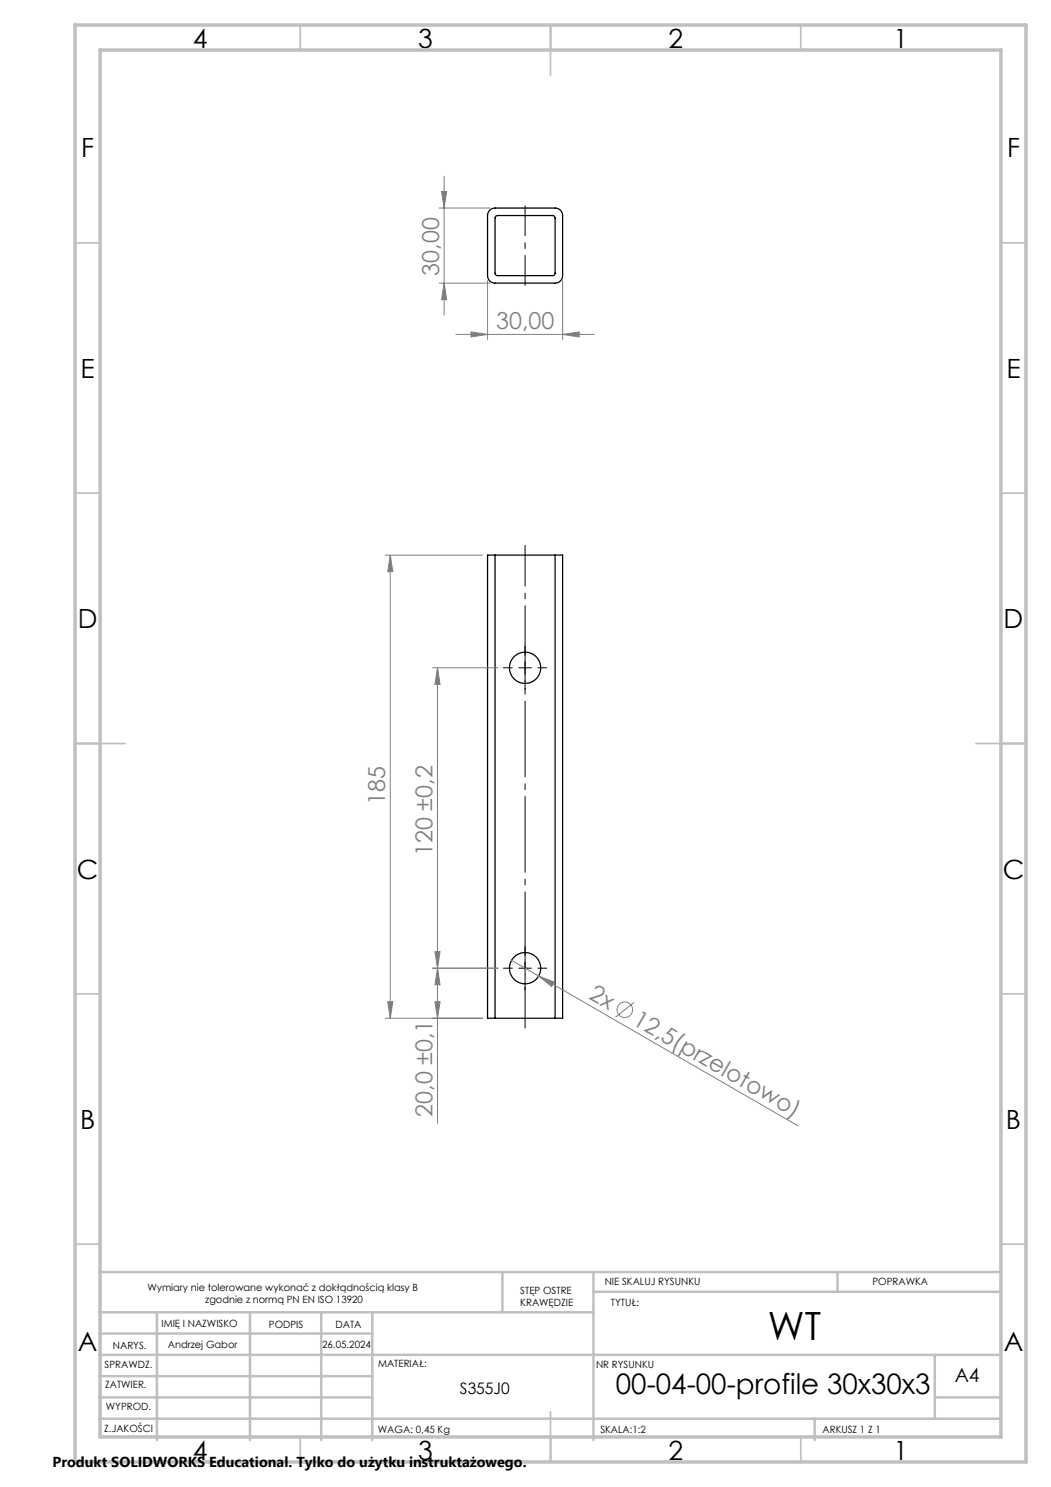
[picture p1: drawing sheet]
<svg xmlns="http://www.w3.org/2000/svg" width="210mm" height="297mm" viewBox="0 0 210 297" stroke-linecap="round" stroke-linejoin="round" font-family="sans-serif">
<g fill="none" stroke="#000" stroke-width=".25">
<path d="M97.9 42l.4-.3 .6-.1h12a1.5 1.5 0 0 1 1.5 1.5v12a1.5 1.5 0 0 1-1.5 1.5h-12a1.5 1.5 0 0 1-1.5-1.5v-12l.1-.6zM99.1 43.2l.3-.1h11l.4 .1 .1 .4v11l-.1 .3-.4 .2h-11l-.3-.2-.2-.3v-11zM98.9 110.9h-1.5v92.5h1.5M98.9 110.9v92.5M98.9 110.9h12M110.9 110.9h1.5v92.5h-1.5M110.9 110.9v92.5M98.9 203.4h12"/>
<circle cx="104.9" cy="133.4" r="3.1"/>
<circle cx="104.9" cy="193.4" r="3.1"/>
</g>
<g fill="none" stroke="#808080" stroke-width=".2">
<path d="M88.2 38.2h1l-.5 3.4zM88.7 35.2v27.7M87.7 41.6h10.2M87.7 56.6h10.2M88.7 56.6l.5 3.3h-1zM97.4 56.1v11.7M112.4 56.1v11.7M91.1 66.8h27.7M94.1 66.3l3.3 .5-3.3 .5zM112.4 66.8l3.3-.5v1zM77 110.9h19.4M78 110.9v92.5"/>
<path d="M78 110.9l.5 3.3h-1zM86.4 133.4h13.1M87.4 133.4l.5 3.3h-1zM87.4 133.4v91M86.4 193.4h13.1M86.9 190.1h1l-.5 3.3zM87.4 193.4l.5 3.3h-1zM102.2 191.8l57.2 33M107.6 194.9l3.1 1.3-.5 .8zM77 203.4h19.4M77.5 200.1h1l-.5 3.3zM86.9 200.1h1l-.5 3.3z"/>
<path d="M126.7 200.2l-3.7 3"/>
<circle cx="124.8" cy="201.7" r="1.56"/>
</g>
<path d="M104.9 41.1v16" fill="none" stroke="#000" stroke-width=".2" stroke-dasharray="15.2 1.3 1.3 1.3" stroke-dashoffset="9.1" stroke-linecap="butt"/>
<path d="M104.9 108.9v96.5" fill="none" stroke="#000" stroke-width=".2" stroke-dasharray="15.2 1.3 1.3 1.3" stroke-dashoffset="7" stroke-linecap="butt"/>
<path d="M102.4 133.4h-1.9M104.9 130.9v-1.9M104.9 135.9v1.9M107.4 133.4h1.9M102.4 193.4h-1.9M104.9 190.9v-1.9M104.9 195.9v1.9M107.4 193.4h1.9" fill="none" stroke="#000" stroke-width=".2" stroke-dasharray="15.2 1.3 1.3 1.3" stroke-linecap="butt"/>
<path d="M103.7 133.4h2.5M104.9 132.1v2.5M103.7 193.4h2.5M104.9 192.1v2.5" fill="none" stroke="#000" stroke-width=".2"/>
<path d="M19.8 254.1h180" fill="none" stroke="#c0c0c0" stroke-width=".2"/>
<g fill="none" stroke="#c0c0c0" stroke-width=".35">
<path d="M60 5v5M110 5v10M160 5v5M15 48.5h5M200 48.5h5M15 98.5h5M200 98.5h5M15 148.5h10M195 148.5h10M15 198.5h5M200 198.5h5M15 248.5h5"/>
<path d="M200 248.5h5M60 287v5M110 282v10M160 287v5"/>
</g>
<g fill="none" stroke="#c0c0c0" stroke-width=".5">
<path d="M20 231.8v55.2M19.8 254.1h180M100.4 254.1v8M118.6 254.1v33.5M118.6 258h81.2M167.3 254.1v3.9M19.8 266.4h54.6M19.8 262.1h98.8M19.8 279.1h54.6M19.8 274.9h54.6M19.8 270.6h180M31.3 262.1v25.5"/>
<path d="M50 262.1v25.5M64.2 262.1v25.5M74.4 262.1v25.5M186.8 279.1h13M186.8 270.6v12.8M19.8 283.4h180M162.8 283.4v4.2"/>
</g>
<path d="M15 5h190v287h-190zM20 10h180v277h-180z" fill="none" stroke="#c0c0c0" stroke-width=".7"/>
<g fill="#808080">
<path d="M107.6 194.9l3.1 1.3-.5 .8z"/>
<path d="M94.1 66.3l3.3 .5-3.3 .5zM112.4 66.8l3.3-.5v1z"/>
<path d="M86.9 190.1h1l-.5 3.3zM87.4 133.4l.5 3.3h-1z"/>
<path d="M78 110.9l.5 3.3h-1zM77.5 200.1h1l-.5 3.3zM87.4 193.4l.5 3.3h-1zM86.9 200.1h1l-.5 3.3zM88.2 38.2h1l-.5 3.4zM88.7 56.6l.5 3.3h-1z"/>
</g>
<text font-size="7.8" x="153.4" y="267.7">WT</text>
<text font-size="5.6" x="123.1" y="278.5">00-04-00-profile 30x30x3</text>
<g font-size="5.3">
<text x="38.5" y="9.5">4</text>
<text x="83.5" y="9.5">3</text>
<text x="133.6" y="9.5">2</text>
<text x="178.6" y="9.5">1</text>
<text x="16.2" y="31.3">F</text>
<text x="201.2" y="31.3">F</text>
<text x="16.1" y="75.5">E</text>
<text x="201.1" y="75.5">E</text>
<text x="15.5" y="125.5">D</text>
<text x="200.5" y="125.5">D</text>
<text x="15.4" y="175.5">C</text>
<text x="200.4" y="175.5">C</text>
<text x="16" y="225.5">B</text>
<text x="201" y="225.5">B</text>
<text x="15.5" y="269.8">A</text>
<text x="200.5" y="269.8">A</text>
<text x="38.5" y="291.5">4</text>
<text x="83.5" y="291.5">3</text>
<text x="133.6" y="291.5">2</text>
<text x="178.6" y="291.5">1</text>
</g>
<g font-size="4.7" fill="#808080">
<text x="87.7" y="55" transform="rotate(-90 87.7 55)">30,00</text>
<text x="99.1" y="65.8">30,00</text>
<text x="77" y="160.8" transform="rotate(-90 77 160.8)">185</text>
<text x="86.4" y="171" transform="rotate(-90 86.4 171)">120 ±0,2</text>
<text x="117.5" y="199.4" transform="rotate(30 117.5 199.4)">2x</text>
<text x="126.2" y="204.4" transform="rotate(30 126.2 204.4)">12,5(przelotowo)</text>
<text x="86.4" y="223.1" transform="rotate(-90 86.4 223.1)">20,0 ±0,1</text>
</g>
<text font-size="3.9" x="190.8" y="276.1">A4</text>
<text font-size="3.2" x="91.9" y="278.5">S355J0</text>
<text font-size="2.9" x="10.5" y="292.9">Produkt SOLIDWORKS Educational. Tylko do użytku instruktażowego.</text>
<g font-size="2">
<text x="29.4" y="257.8">Wymiary nie tolerowane wykonać z dokłądnością klasy B</text>
<text x="120.8" y="256.7">NIE SKALUJ RYSUNKU</text>
<text x="174.3" y="256.7">POPRAWKA</text>
<text x="41" y="260.3">zgodnie z normą PN EN ISO 13920</text>
<text x="104" y="258.4">STĘP OSTRE</text>
<text x="104" y="260.9">KRAWĘDZIE</text>
<text x="122.1" y="260.9">TYTUŁ:</text>
<text x="22.6" y="269.4">NARYS.</text>
<text x="32.3" y="265">IMIĘ I NAZWISKO</text>
<text x="33.5" y="269.2">Andrzej Gabor</text>
<text x="53.7" y="265.2">PODPIS</text>
<text x="64.4" y="269.2">26.05.2024</text>
<text x="67" y="265.2">DATA</text>
<text x="20.9" y="273.2">SPRAWDZ.</text>
<text x="75.5" y="273.1">MATERIAŁ:</text>
<text x="119.1" y="273.2">NR RYSUNKU</text>
<text x="21" y="277.2">ZATWIER.</text>
<text x="21.2" y="281.6">WYPROD.</text>
<text x="20.8" y="286">Z.JAKOŚCI</text>
<text x="75.5" y="286.1">WAGA: 0,45 Kg</text>
<text x="120" y="286.2">SKALA:1:2</text>
<text x="164.4" y="286.2">ARKUSZ 1 Z 1</text>
</g>
</svg>
